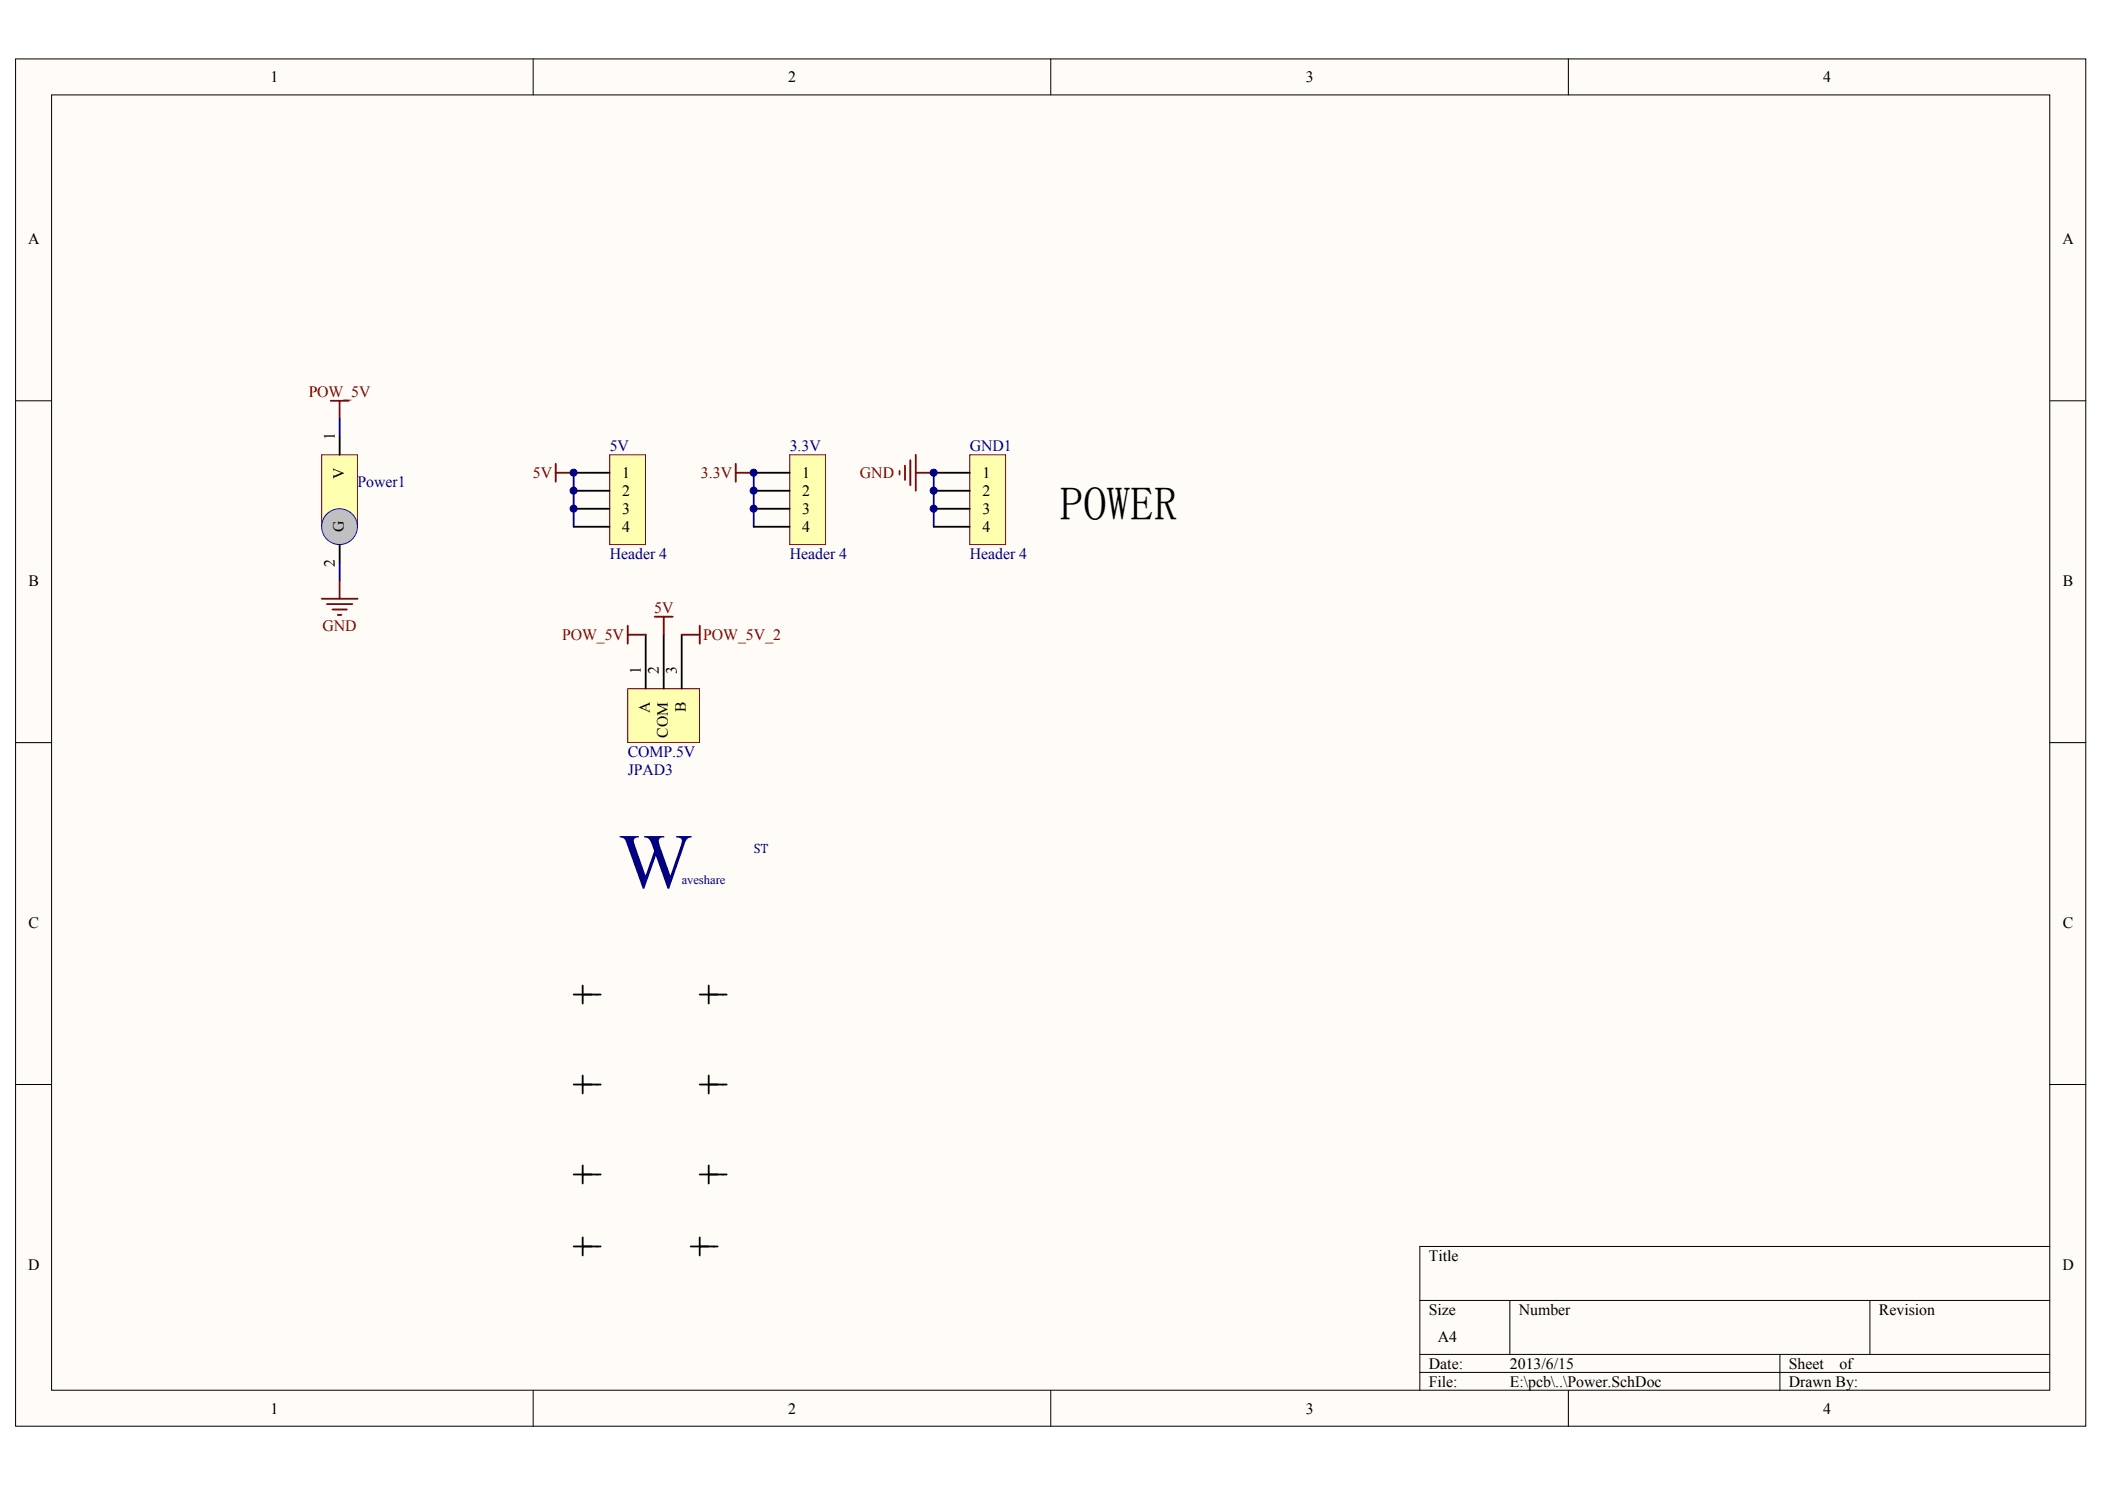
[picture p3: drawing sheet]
<svg xmlns="http://www.w3.org/2000/svg" width="297mm" height="210mm" viewBox="0 0 297 210" stroke-linecap="round" stroke-linejoin="round" font-family="sans-serif">
<g fill="#fffcf8" stroke="#000" stroke-width=".14">
<path d="M2.2 8.3h292.1v192.9h-292.1z"/>
<path d="M7.3 13.4h281.9v182.7h-281.9z"/>
</g>
<g fill="none" stroke="#000" stroke-width=".14">
<path d="M75.2 8.3v5.1M148.3 8.3v5.1M221.3 8.3v5.1M2.2 56.5h5.1M289.3 56.5h5.1M2.2 104.8h5.1M289.3 104.8h5.1M2.2 153h5.1M289.3 153h5.1M289.3 175.8h-88.9v20.3M75.2 196.1v5.1M148.3 196.1v5.1"/>
<path d="M200.4 183.4h88.9M200.4 191.1h88.9M200.4 193.6h88.9M213.1 183.4v7.7M221.3 196.1v5.1M251.2 191.1v5M263.9 183.4v7.7"/>
</g>
<path d="M45.4 64.2h5v10.1h-5z" fill="#ffffb0" stroke="#800000" stroke-width=".14"/>
<circle cx="47.9" cy="74.3" r="2.53" fill="#c0c0c0" stroke="#00f" stroke-width=".14"/>
<path d="M47.9 61.6v2.6M47.9 76.8v2.6" fill="none" stroke="#000" stroke-width=".25"/>
<path d="M46.7 56.5h2.5M47.9 56.5v2.6M103.8 65.4v2.6M103.8 66.7h2.6" fill="none" stroke="#800000" stroke-width=".25"/>
<path d="M81 66.7v7.6M106.4 66.7v7.6M131.8 66.7v7.6" fill="none" stroke="#000080" stroke-width=".25"/>
<path d="M86 64.2h5.1v12.6h-5.1z" fill="#ffffb0" stroke="#800000" stroke-width=".14"/>
<path d="M81 66.7h5M81 69.2h5M81 71.8h5M81 74.3h5" fill="none" stroke="#000" stroke-width=".25"/>
<path d="M111.4 64.2h5.1v12.6h-5.1z" fill="#ffffb0" stroke="#800000" stroke-width=".14"/>
<path d="M106.4 66.7h5M106.4 69.2h5M106.4 71.8h5M106.4 74.3h5" fill="none" stroke="#000" stroke-width=".25"/>
<path d="M136.8 64.2h5.1v12.6h-5.1z" fill="#ffffb0" stroke="#800000" stroke-width=".14"/>
<g fill="none" stroke="#000" stroke-width=".25">
<path d="M131.8 66.7h5M131.8 69.2h5M131.8 71.8h5M131.8 74.3h5M82.2 139v2.6M100 139v2.6M81 153h3.8M81 140.3h3.8M82.2 151.7v2.6M98.7 153h3.8M98.7 140.3h3.8M100 151.7v2.6"/>
<path d="M81 165.7h3.8M81 175.8h3.8M82.2 164.4v2.5M82.2 174.6v2.5M97.5 175.8h3.8M98.7 165.7h3.8M98.7 174.6v2.5M100 164.4v2.5"/>
</g>
<path d="M47.9 59.1v2.5M47.9 79.4v2.5" fill="none" stroke="#000080" stroke-width=".25"/>
<path d="M126.9 66.4v.5M127.7 65.7v2M128.5 64.9v3.6M129.2 64.2v5M129.2 66.7h2.6M45.4 84.5h5.1M46.1 85.2h3.6M46.9 86h2M47.7 86.7h.5M47.9 81.9v2.6" fill="none" stroke="#800000" stroke-width=".25"/>
<path d="M84.2 153h.1M84.2 140.3h.1M102 153h.1M102 140.3h.1M84.2 165.7h.1M84.2 175.9h.1M100.7 175.9h.1M102 165.7h.1" fill="none" stroke="#00f" stroke-width=".26"/>
<path d="M88.6 97.1h10.1v7.6h-10.1z" fill="#ffffb0" stroke="#800000" stroke-width=".14"/>
<path d="M91.1 89.5v7.6M93.7 89.5v7.6M96.2 89.5v7.6" fill="none" stroke="#000" stroke-width=".25"/>
<path d="M78.4 65.4v2.6M78.4 66.7h2.6M88.6 88.3v2.5M88.6 89.5h2.5M92.4 87h2.5M93.7 87v2.5M96.2 89.5h2.5M98.7 88.3v2.5" fill="none" stroke="#800000" stroke-width=".25"/>
<g fill="#000080" stroke="#000080" stroke-width=".14">
<circle cx="80.9" cy="71.8" r=".5"/>
<circle cx="80.9" cy="69.2" r=".5"/>
<circle cx="80.9" cy="66.7" r=".5"/>
<circle cx="106.3" cy="71.8" r=".5"/>
<circle cx="106.3" cy="69.2" r=".5"/>
<circle cx="106.3" cy="66.7" r=".5"/>
<circle cx="131.7" cy="71.8" r=".5"/>
<circle cx="131.7" cy="69.2" r=".5"/>
<circle cx="131.7" cy="66.7" r=".5"/>
</g>
<text font-size="11" fill="#000080" x="87.3" y="125.2">W</text>
<text font-size="6.6" x="149.5" y="73.4">POWER</text>
<g font-size="2.2">
<text x="38.2" y="11.6">1</text>
<text x="111.2" y="11.6">2</text>
<text x="184.2" y="11.6">3</text>
<text x="257.3" y="11.6">4</text>
<text x="4" y="34.4">A</text>
<text x="291" y="34.4">A</text>
<text x="47.3" y="62.1" transform="rotate(-90 47.3 62.1)">1</text>
<text x="48.5" y="67.6" transform="rotate(-90 48.5 67.6)">V</text>
<text x="87.8" y="67.5">1</text>
<text x="87.8" y="70">2</text>
<text x="113.2" y="67.5">1</text>
<text x="113.2" y="70">2</text>
<text x="138.6" y="67.5">1</text>
<text x="138.6" y="70">2</text>
<text x="48.5" y="75.1" transform="rotate(-90 48.5 75.1)">G</text>
<text x="87.8" y="72.5">3</text>
<text x="87.8" y="75.1">4</text>
<text x="113.2" y="72.5">3</text>
<text x="113.2" y="75.1">4</text>
<text x="138.6" y="72.5">3</text>
<text x="138.6" y="75.1">4</text>
<text x="4" y="82.6">B</text>
<text x="47.3" y="80" transform="rotate(-90 47.3 80)">2</text>
<text x="291.1" y="82.6">B</text>
<text x="90.4" y="95.1" transform="rotate(-90 90.4 95.1)">1</text>
<text x="93" y="95.1" transform="rotate(-90 93 95.1)">2</text>
<text x="95.5" y="95.1" transform="rotate(-90 95.5 95.1)">3</text>
<text x="91.7" y="100.6" transform="rotate(-90 91.7 100.6)">A</text>
<text x="96.8" y="100.4" transform="rotate(-90 96.8 100.4)">B</text>
<text x="94.3" y="104.1" transform="rotate(-90 94.3 104.1)">COM</text>
<text x="4" y="130.9">C</text>
<text x="291.1" y="130.9">C</text>
<text x="4" y="179.1">D</text>
<text x="201.6" y="177.8">Title</text>
<text x="291" y="179.1">D</text>
<text x="201.6" y="185.4">Size</text>
<text x="214.3" y="185.4">Number</text>
<text x="265.1" y="185.4">Revision</text>
<text x="202.9" y="189.2">A4</text>
<text x="201.6" y="193">Date:</text>
<text x="201.6" y="195.6">File:</text>
<text x="213.1" y="193">2013/6/15</text>
<text x="213.1" y="195.6">E:\pcb\..\Power.SchDoc</text>
<text x="252.4" y="193">Sheet</text>
<text x="252.4" y="195.6">Drawn By:</text>
<text x="259.6" y="193">of</text>
<text x="38.2" y="199.4">1</text>
<text x="111.2" y="199.4">2</text>
<text x="184.2" y="199.4">3</text>
<text x="257.3" y="199.4">4</text>
</g>
<g font-size="2.2" fill="#800000">
<text x="43.6" y="56">POW_5V</text>
<text x="75.2" y="67.5">5V</text>
<text x="98.9" y="67.5">3.3V</text>
<text x="121.3" y="67.5">GND</text>
<text x="45.5" y="89">GND</text>
<text x="92.3" y="86.5">5V</text>
<text x="79.3" y="90.3">POW_5V</text>
<text x="99.2" y="90.3">POW_5V_2</text>
</g>
<g font-size="2.2" fill="#000080">
<text x="86" y="63.7">5V</text>
<text x="111.4" y="63.7">3.3V</text>
<text x="136.8" y="63.7">GND1</text>
<text x="50.5" y="68.7">Power1</text>
<text x="86" y="78.9">Header 4</text>
<text x="111.4" y="78.9">Header 4</text>
<text x="136.8" y="78.9">Header 4</text>
<text x="88.6" y="106.8">COMP.5V</text>
<text x="88.6" y="109.3">JPAD3</text>
</g>
<text font-size="1.9" fill="#000080" x="106.4" y="120.3">ST</text>
<text font-size="1.8" fill="#000080" x="96.2" y="124.6">aveshare</text>
</svg>
